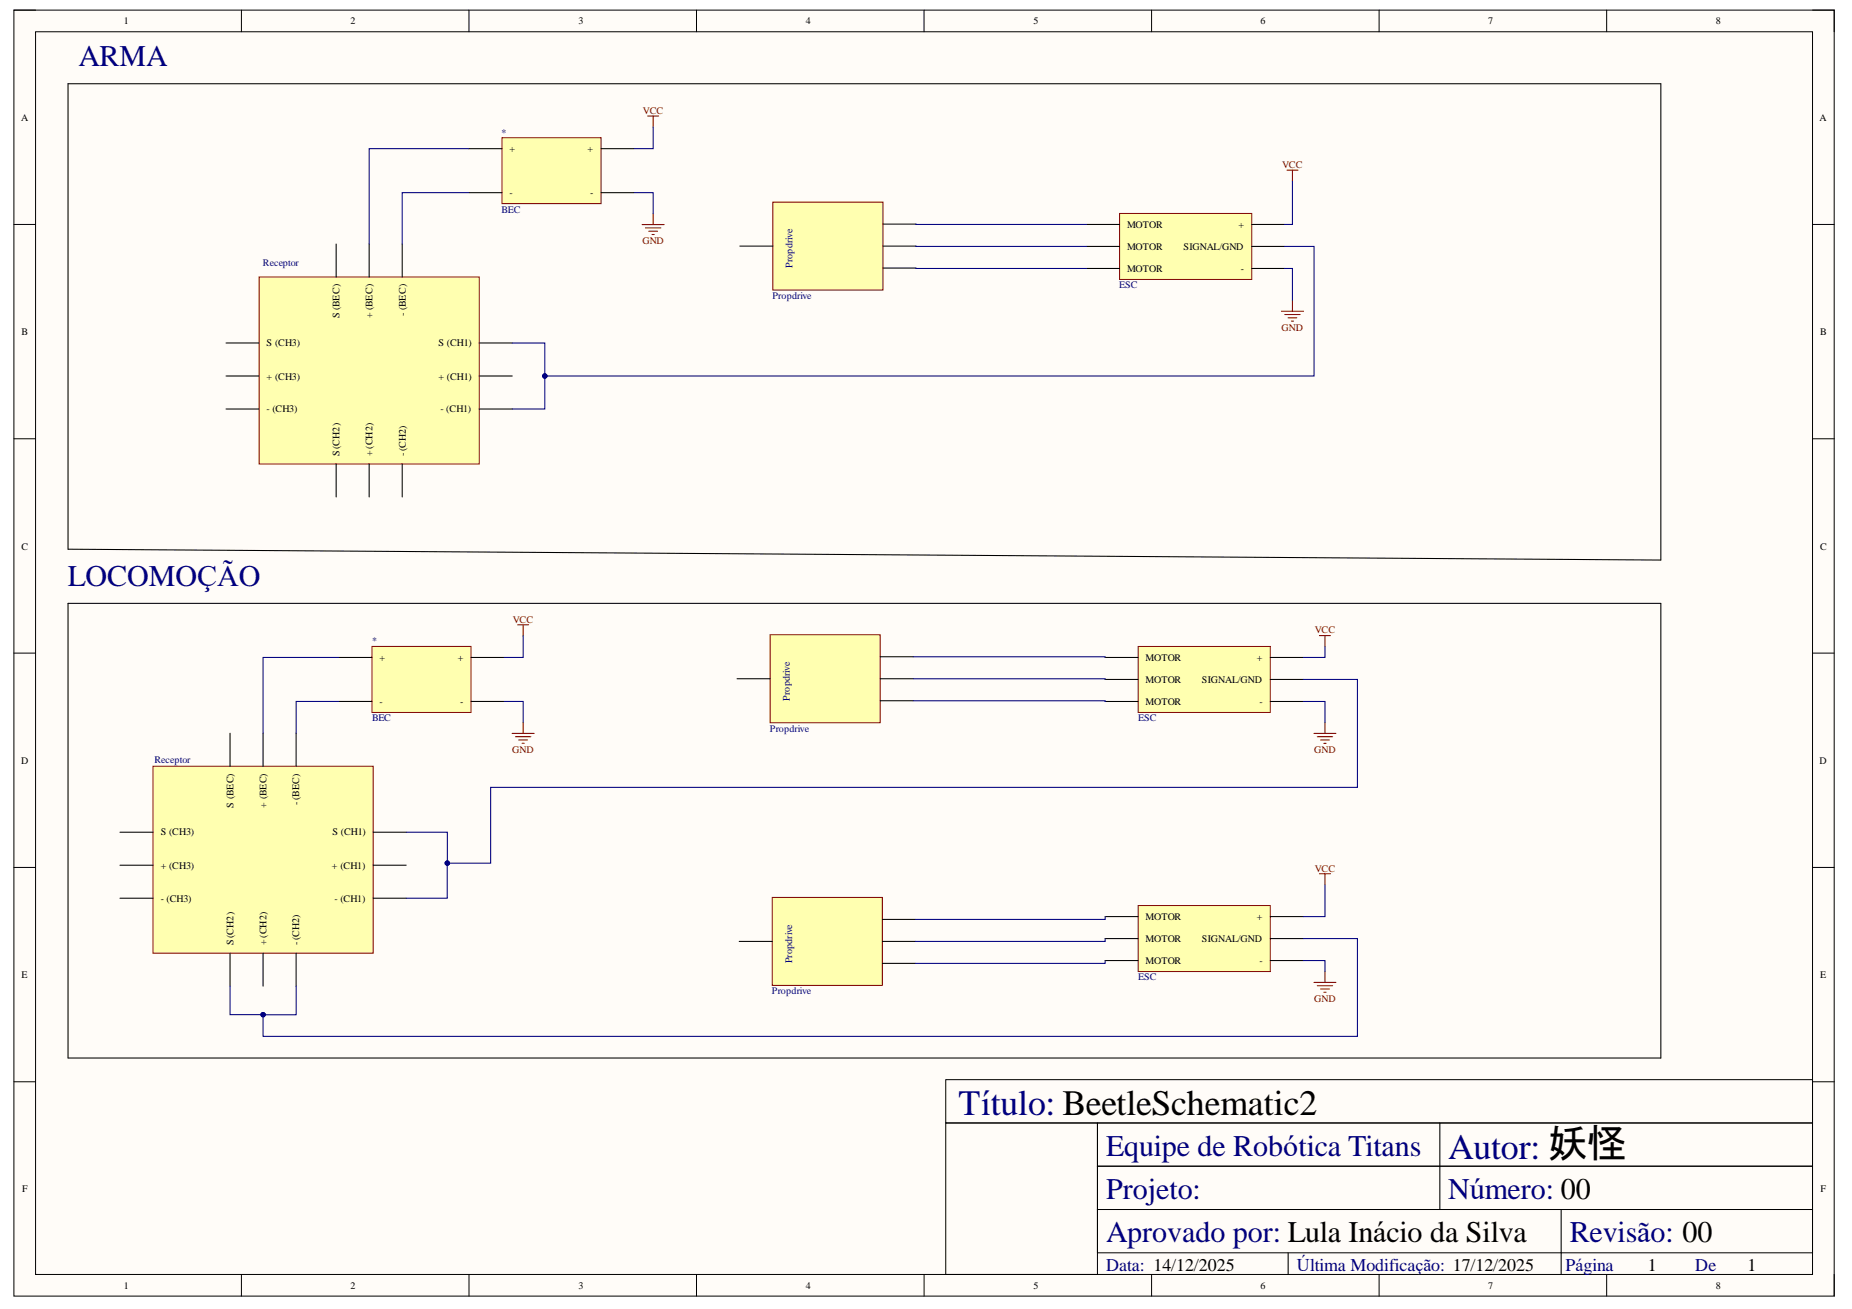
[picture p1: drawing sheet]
<svg xmlns="http://www.w3.org/2000/svg" width="297mm" height="210mm" viewBox="0 0 297 210" stroke-linecap="round" stroke-linejoin="round" font-family="sans-serif">
<path d="M2.2 1.6h292v206.2h-292z" fill-rule="evenodd" fill="#fffcf8"/>
<path d="M2.2 1.6h292v206.2h-292z" fill="none" stroke="#000" stroke-width=".16"/>
<path d="M5.7 5.1h285v199.3h-285z" fill-rule="evenodd" fill="#fffcf8"/>
<g fill="none" stroke="#000" stroke-width=".16">
<path d="M2.2 1.6h3.5M5.7 5.1h285v199.3h-285zM38.7 1.6v3.5M75.2 1.6v3.5M111.7 1.6v3.5M148.2 1.6v3.5M184.7 1.6v3.5M221.2 1.6v3.5M257.7 1.6v3.5M290.7 1.6h3.5v3.5M2.2 36h3.5M290.7 36h3.5"/>
<path d="M2.2 70.4h3.5M290.7 70.4h3.5M2.2 104.7h3.5M290.7 104.7h3.5M2.2 139.1h3.5M290.7 139.1h3.5M2.2 173.5h3.5M151.7 173.1h139v7h-139zM290.7 173.5h3.5M151.7 180.1h24.3v24.3h-24.3zM176 180.1h114.7v6.9h-114.7zM176 187h114.7v6.9h-114.7z"/>
<path d="M176 193.9h114.7v7h-114.7zM38.7 204.4v3.4M75.2 204.4v3.4M111.7 204.4v3.4M148.2 204.4v3.4M184.7 204.4v3.4M221.2 204.4v3.4M257.7 204.4v3.4M294.2 204.4v3.4"/>
</g>
<path d="M230.9 180.1v13.8M250.4 193.9v10.5M206.6 200.9v3.5" fill="none" stroke="#000" stroke-width=".17"/>
<path d="M24.5 122.9h35.3v29.9h-35.3z" fill-rule="evenodd" fill="#ffffb0"/>
<path d="M24.5 122.9h35.3v29.9h-35.3z" fill="none" stroke="#800000" stroke-width=".16"/>
<path d="M36.9 117.6v5.3M42.2 117.6v5.3M47.5 117.6v5.3M19.2 133.4h5.3M19.2 138.7h5.3M59.8 133.4h5.3M59.8 138.7h5.3M19.2 144h5.3M36.9 152.8v5.3M42.2 152.8v5.3M47.5 152.8v5.3M59.8 144h5.3" fill="none" stroke="#000" stroke-width=".17"/>
<path d="M41.6 44.4h35.3v30h-35.3z" fill-rule="evenodd" fill="#ffffb0"/>
<path d="M41.6 44.4h35.3v30h-35.3z" fill="none" stroke="#800000" stroke-width=".16"/>
<path d="M53.9 39.1v5.3M59.2 39.1v5.3M64.5 39.1v5.3M36.3 55h5.3M76.9 55h5.3M36.3 60.3h5.3M36.3 65.6h5.3M53.9 74.4v5.3M59.2 74.4v5.3M64.5 74.4v5.3M76.9 60.3h5.3M76.9 65.6h5.3" fill="none" stroke="#000" stroke-width=".17"/>
<path d="M59.7 103.7h15.8v10.5h-15.8z" fill-rule="evenodd" fill="#ffffb0"/>
<path d="M59.7 103.7h15.8v10.5h-15.8z" fill="none" stroke="#800000" stroke-width=".16"/>
<path d="M54.4 105.4h5.3M54.4 112.5h5.3M75.5 105.4h5.3M75.5 112.5h5.3" fill="none" stroke="#000" stroke-width=".17"/>
<path d="M80.5 22.1h15.9v10.6h-15.9z" fill-rule="evenodd" fill="#ffffb0"/>
<path d="M80.5 22.1h15.9v10.6h-15.9z" fill="none" stroke="#800000" stroke-width=".16"/>
<path d="M75.2 23.8h5.3M75.2 30.9h5.3M96.4 23.8h5.3M96.4 30.9h5.3" fill="none" stroke="#000" stroke-width=".17"/>
<path d="M124 32.4h17.6v14.1h-17.6z" fill-rule="evenodd" fill="#ffffb0"/>
<path d="M124 32.4h17.6v14.1h-17.6z" fill="none" stroke="#800000" stroke-width=".16"/>
<path d="M118.7 39.5h5.3M141.6 39.5h5.3M141.6 35.9h5.3M141.6 43h5.3" fill="none" stroke="#000" stroke-width=".17"/>
<path d="M123.9 143.9h17.6v14.1h-17.6z" fill-rule="evenodd" fill="#ffffb0"/>
<path d="M123.9 143.9h17.6v14.1h-17.6z" fill="none" stroke="#800000" stroke-width=".16"/>
<path d="M118.6 151h5.3M141.5 154.5h5.3M141.5 151h5.3M141.5 147.4h5.3" fill="none" stroke="#000" stroke-width=".17"/>
<path d="M123.5 101.8h17.7v14.1h-17.7z" fill-rule="evenodd" fill="#ffffb0"/>
<path d="M123.5 101.8h17.7v14.1h-17.7z" fill="none" stroke="#800000" stroke-width=".16"/>
<path d="M10.9 13.4h255.5v76.4l-255.5-1.7zM10.9 96.7l255.5 .1v72.9h-255.5zM118.2 108.8h5.3M141.2 112.4h5.3M141.2 108.8h5.3M141.2 105.3h5.3" fill="none" stroke="#000" stroke-width=".17"/>
<g fill="none" stroke="#800000" stroke-width=".17">
<path d="M103.9 18.6h1.7M104.8 18.6v1.8M103 36h3.5M103.5 36.5h2.5M104.1 37.1h1.4M104.6 37.6h.3M104.8 34.3v1.7M82.1 117.6h3.6M82.7 118.1h2.4M83 100.2h1.8M83.2 118.7h1.4M83.7 119.2h.4"/>
<path d="M83.9 100.2v1.8M83.9 115.8v1.8"/>
</g>
<path d="M179.6 34.2h21.2v10.6h-21.2z" fill-rule="evenodd" fill="#ffffb0"/>
<path d="M179.6 34.2h21.2v10.6h-21.2z" fill="none" stroke="#800000" stroke-width=".16"/>
<path d="M174.3 36h5.3M174.3 39.5h5.3M200.8 36h5.3M200.8 39.5h5.3M174.3 43.1h5.3M200.8 43.1h5.3" fill="none" stroke="#000" stroke-width=".17"/>
<path d="M182.5 103.7h21.2v10.5h-21.2z" fill-rule="evenodd" fill="#ffffb0"/>
<path d="M182.5 103.7h21.2v10.5h-21.2z" fill="none" stroke="#800000" stroke-width=".16"/>
<path d="M177.3 105.4h5.2M177.3 109h5.2M177.3 112.5h5.2M203.7 105.4h5.3M203.7 109h5.3M203.7 112.5h5.3" fill="none" stroke="#000" stroke-width=".17"/>
<path d="M182.5 145.2h21.2v10.6h-21.2z" fill-rule="evenodd" fill="#ffffb0"/>
<path d="M182.5 145.2h21.2v10.6h-21.2z" fill="none" stroke="#800000" stroke-width=".16"/>
<path d="M177.3 147h5.2M177.3 150.5h5.2M177.3 154h5.2M203.7 147h5.3M203.7 150.5h5.3M203.7 154h5.3" fill="none" stroke="#000" stroke-width=".17"/>
<path d="M206.4 27.3h1.8M207.3 27.3v1.7M205.5 49.9h3.6M206.1 50.4h2.4M206.6 51h1.4M207.1 51.5h.4M207.3 48.1v1.8M211.6 101.9h1.8M212.5 101.9v1.8" fill="none" stroke="#800000" stroke-width=".17"/>
<g fill="none" stroke="#000080" stroke-width=".17">
<path d="M75.2 30.9h-10.7v8.2M75.2 23.8h-16v15.3M101.7 30.9h3.1v3.4M104.8 20.4v3.4h-3.1M146.9 39.5h27.4M146.9 35.9l27.4 .1M206.1 39.5h4.7v20.8h-123.4v-5.3h-5.2M207.3 29v7h-1.2M146.9 43l27.4 .1M206.1 43.1h1.2v5M54.4 112.5h-6.9v5.1M54.4 105.4h-12.2v12.2"/>
<path d="M80.8 112.5h3.1v3.3M83.9 102v3.4h-3.1"/>
</g>
<circle cx="87.4" cy="60.3" r=".35" fill="#000080"/>
<circle cx="87.4" cy="60.3" r=".35" fill="none" stroke="#000080" stroke-width=".16"/>
<path d="M87.4 60.3v5.3h-5.2" fill="none" stroke="#000080" stroke-width=".17"/>
<circle cx="87.4" cy="60.3" r=".35" fill="#000080"/>
<circle cx="87.4" cy="60.3" r=".35" fill="none" stroke="#000080" stroke-width=".16"/>
<path d="M146.5 105.3h30.8v.1M146.5 108.8h30.8v.2M146.5 112.4h30.8v.1M209 112.5h3.5v3.3M209 109h8.7v17.3h-139v12.1h-7v-4.9h-6.5M212.5 103.7v1.7h-3.5M177.3 147v.4h-30.5M177.3 150.5v.5h-30.5M177.3 154v.5h-30.5M209 154h3.5v1.8M212.5 141.9v5.1h-3.5" fill="none" stroke="#000080" stroke-width=".17"/>
<path d="M210.7 117.6h3.6M211.3 118.1h2.4M211.8 118.7h1.4M212.3 119.2h.4M212.5 115.8v1.8M210.7 157.5h3.6M211.3 158.1h2.4M211.6 140.1h1.8M211.8 158.6h1.4M212.3 159.1h.4M212.5 140.1v1.8M212.5 155.8v1.7" fill="none" stroke="#800000" stroke-width=".17"/>
<circle cx="71.7" cy="138.4" r=".35" fill="#000080"/>
<circle cx="71.7" cy="138.4" r=".35" fill="none" stroke="#000080" stroke-width=".16"/>
<path d="M71.7 138.4v5.6h-6.6" fill="none" stroke="#000080" stroke-width=".17"/>
<circle cx="71.7" cy="138.4" r=".35" fill="#000080"/>
<circle cx="71.7" cy="138.4" r=".35" fill="none" stroke="#000080" stroke-width=".16"/>
<path d="M209 150.5h8.7v15.7h-175.5v-3.5h5.3v-4.6" fill="none" stroke="#000080" stroke-width=".17"/>
<circle cx="42.2" cy="162.7" r=".35" fill="#000080"/>
<circle cx="42.2" cy="162.7" r=".35" fill="none" stroke="#000080" stroke-width=".16"/>
<path d="M36.9 158.1v4.6h5.3" fill="none" stroke="#000080" stroke-width=".17"/>
<circle cx="42.2" cy="162.7" r=".35" fill="#000080"/>
<circle cx="42.2" cy="162.7" r=".35" fill="none" stroke="#000080" stroke-width=".16"/>
<g font-size="5.7" fill="#000080">
<text x="153.7" y="178.8">Título: BeetleSchematic2</text>
<text x="232.3" y="185.8">Autor: 妖怪</text>
</g>
<g font-size="4.8" fill="#000080">
<text x="12.6" y="10.6">ARMA</text>
<text x="10.9" y="94">LOCOMOÇÃO</text>
<text x="177.4" y="185.3">Equipe de Robótica Titans</text>
<text x="177.4" y="192.2">Projeto:</text>
<text x="232.3" y="192.2">Número: 00</text>
<text x="177.4" y="199.1">Aprovado por: Lula Inácio da Silva</text>
<text x="251.8" y="199.1">Revisão: 00</text>
</g>
<g font-size="2.9" fill="#000080">
<text x="177.4" y="203.8">Data: 14/12/2025</text>
<text x="208" y="203.8">Última Modificação: 17/12/2025</text>
<text x="251.1" y="203.8">Página</text>
<text x="271.9" y="203.8">De</text>
</g>
<g font-size="2.9">
<text x="264.3" y="203.8">1</text>
<text x="280.3" y="203.8">1</text>
</g>
<g font-size="1.6">
<text x="19.9" y="3.9">1</text>
<text x="56.2" y="3.9">2</text>
<text x="92.8" y="3.9">3</text>
<text x="129.2" y="3.9">4</text>
<text x="165.7" y="3.9">5</text>
<text x="202.2" y="3.9">6</text>
<text x="238.7" y="3.9">7</text>
<text x="275.2" y="3.9">8</text>
<text x="3.4" y="19.3">A</text>
<text x="291.8" y="19.3">A</text>
<text x="81.7" y="24.4">+</text>
<text x="94.2" y="24.4">+</text>
<text x="81.7" y="31.4">-</text>
<text x="94.7" y="31.4">-</text>
<text x="180.8" y="36.6">MOTOR</text>
<text x="180.8" y="40.1">MOTOR</text>
<text x="189.8" y="40.1">SIGNAL/GND</text>
<text x="198.6" y="36.6">+</text>
<text x="180.8" y="43.6">MOTOR</text>
<text x="199" y="43.6">-</text>
<text x="3.5" y="53.7">B</text>
<text x="54.4" y="51" transform="rotate(-90 54.4 51)">S (BEC)</text>
<text x="59.8" y="51.1" transform="rotate(-90 59.8 51.1)">+ (BEC)</text>
<text x="65.1" y="50.6" transform="rotate(-90 65.1 50.6)">- (BEC)</text>
<text x="291.9" y="53.7">B</text>
<text x="42.8" y="55.5">S (CH3)</text>
<text x="70.3" y="55.5">S (CH1)</text>
<text x="42.8" y="60.9">+ (CH3)</text>
<text x="70.3" y="60.9">+ (CH1)</text>
<text x="42.8" y="66.1">- (CH3)</text>
<text x="70.7" y="66.1">- (CH1)</text>
<text x="54.4" y="73.2" transform="rotate(-90 54.4 73.2)">S (CH2)</text>
<text x="59.8" y="73.2" transform="rotate(-90 59.8 73.2)">+ (CH2)</text>
<text x="65.1" y="73.2" transform="rotate(-90 65.1 73.2)">- (CH2)</text>
<text x="3.5" y="88.1">C</text>
<text x="291.9" y="88.1">C</text>
<text x="60.9" y="105.9">+</text>
<text x="73.4" y="105.9">+</text>
<text x="183.7" y="105.9">MOTOR</text>
<text x="201.6" y="105.9">+</text>
<text x="60.9" y="113">-</text>
<text x="73.8" y="113">-</text>
<text x="183.7" y="109.5">MOTOR</text>
<text x="183.7" y="113">MOTOR</text>
<text x="192.8" y="109.5">SIGNAL/GND</text>
<text x="202" y="113">-</text>
<text x="3.4" y="122.5">D</text>
<text x="291.8" y="122.5">D</text>
<text x="37.4" y="129.5" transform="rotate(-90 37.4 129.5)">S (BEC)</text>
<text x="42.8" y="129.5" transform="rotate(-90 42.8 129.5)">+ (BEC)</text>
<text x="48" y="129.2" transform="rotate(-90 48 129.2)">- (BEC)</text>
<text x="25.8" y="134">S (CH3)</text>
<text x="53.3" y="134">S (CH1)</text>
<text x="25.8" y="139.3">+ (CH3)</text>
<text x="53.2" y="139.3">+ (CH1)</text>
<text x="25.8" y="144.6">- (CH3)</text>
<text x="53.7" y="144.6">- (CH1)</text>
<text x="183.7" y="147.5">MOTOR</text>
<text x="201.6" y="147.5">+</text>
<text x="37.4" y="151.6" transform="rotate(-90 37.4 151.6)">S (CH2)</text>
<text x="42.8" y="151.6" transform="rotate(-90 42.8 151.6)">+ (CH2)</text>
<text x="48" y="151.6" transform="rotate(-90 48 151.6)">- (CH2)</text>
<text x="183.7" y="151">MOTOR</text>
<text x="183.7" y="154.6">MOTOR</text>
<text x="192.8" y="151">SIGNAL/GND</text>
<text x="202" y="154.6">-</text>
<text x="3.5" y="156.8">E</text>
<text x="291.9" y="156.8">E</text>
<text x="3.5" y="191.2">F</text>
<text x="292" y="191.2">F</text>
<text x="19.9" y="206.7">1</text>
<text x="56.2" y="206.7">2</text>
<text x="92.8" y="206.7">3</text>
<text x="129.2" y="206.7">4</text>
<text x="165.7" y="206.7">5</text>
<text x="202.2" y="206.7">6</text>
<text x="238.7" y="206.7">7</text>
<text x="275.2" y="206.7">8</text>
</g>
<g font-size="1.6" fill="#000080">
<text x="80.5" y="21.8">*</text>
<text x="80.5" y="34.1">BEC</text>
<text x="42.2" y="42.6">Receptor</text>
<text x="123.9" y="47.9">Propdrive</text>
<text x="127.1" y="43" transform="rotate(-90 127.1 43)">Propdrive</text>
<text x="179.5" y="46.3">ESC</text>
<text x="59.7" y="103.3">*</text>
<text x="126.7" y="112.4" transform="rotate(-90 126.7 112.4)">Propdrive</text>
<text x="59.7" y="115.7">BEC</text>
<text x="123.5" y="117.3">Propdrive</text>
<text x="182.6" y="115.7">ESC</text>
<text x="24.8" y="122.4">Receptor</text>
<text x="127" y="154.5" transform="rotate(-90 127 154.5)">Propdrive</text>
<text x="123.8" y="159.5">Propdrive</text>
<text x="182.6" y="157.2">ESC</text>
</g>
<g font-size="1.6" fill="#800000">
<text x="103.1" y="18.2">VCC</text>
<text x="205.6" y="26.9">VCC</text>
<text x="103" y="39.2">GND</text>
<text x="205.5" y="53.1">GND</text>
<text x="82.2" y="99.9">VCC</text>
<text x="210.9" y="101.6">VCC</text>
<text x="82.2" y="120.8">GND</text>
<text x="210.8" y="120.8">GND</text>
<text x="210.9" y="139.8">VCC</text>
<text x="210.8" y="160.7">GND</text>
</g>
</svg>
